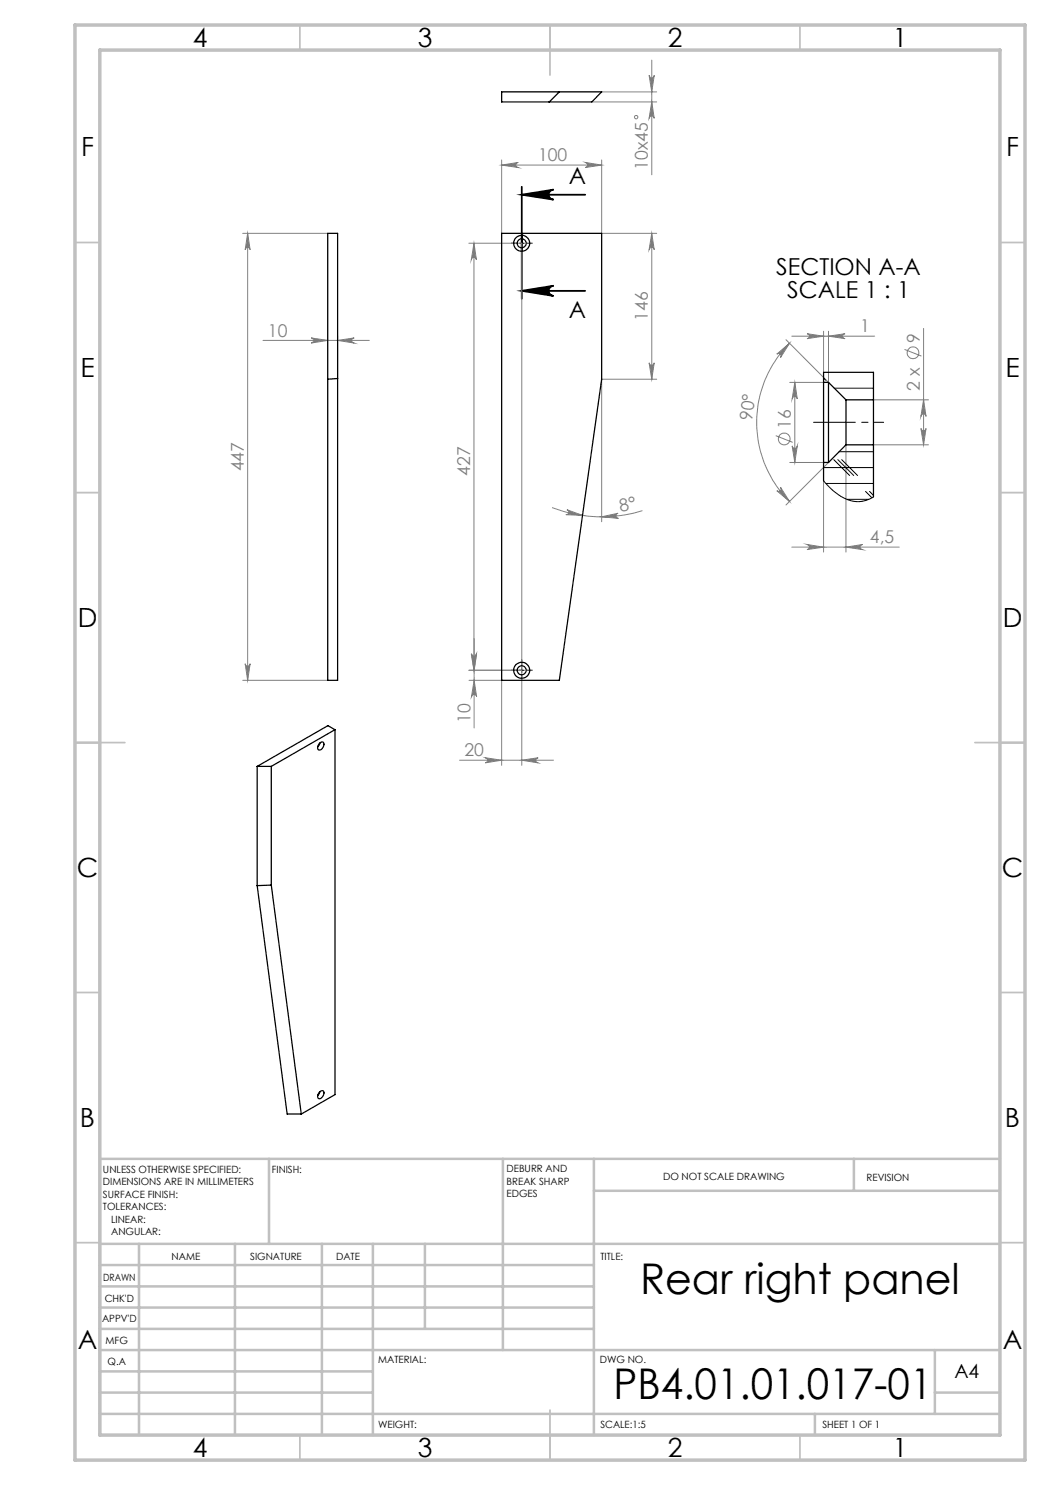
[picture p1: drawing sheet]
<svg xmlns="http://www.w3.org/2000/svg" width="210mm" height="297mm" viewBox="0 0 210 297" stroke-linecap="round" stroke-linejoin="round" font-family="sans-serif">
<g fill="none" stroke="#808080" stroke-width=".2">
<path d="M120.3 18.4h11M129.8 15.1a.51 .51 0 0 0 .5 .5 .51 .51 0 0 0 .5-.5l-.4 3.3zM130.4 12v23M100.3 33l3.3-.5a.51 .51 0 0 0-.5 .5 .51 .51 0 0 0 .5 .5zM100.3 32v14.7M100.3 33h20M117.1 32.5l3.2 .5-3.2 .5a.51 .51 0 0 0 .4-.5 .51 .51 0 0 0-.4-.5zM118.4 20.4h12.9M120.3 32v14.7h11M130.4 20.4l.4 3.3a.51 .51 0 0 0-.5-.5 .51 .51 0 0 0-.5 .5zM48.5 46.7h17M49.5 46.7l.5 3.2a.49 .49 0 0 0-.5-.4 .49 .49 0 0 0-.5 .4z"/>
<path d="M49.5 46.7v89.4M93.8 48.6h10.6v104.5M94.8 48.6v85.5M94.8 48.6l.5 3.4a.51 .51 0 0 0-.5-.5 .51 .51 0 0 0-.5 .5zM130.4 46.7l.4 3.2a.51 .51 0 0 0-.5-.4 .51 .51 0 0 0-.5 .4zM130.4 46.7v29.1M52.6 68.1h21.3M62.2 67.6l3.3 .5-3.3 .5a.51 .51 0 0 0 .5-.5 .51 .51 0 0 0-.5-.5zM67.5 67.1v8.6M67.5 68.1l3.3-.5a.51 .51 0 0 0-.5 .5 .51 .51 0 0 0 .5 .5zM129.8 72.6a.51 .51 0 0 0 .5 .4 .51 .51 0 0 0 .5-.4l-.4 3.2zM131.3 75.8h-11v28.5"/>
<path d="M155.4 70.8l2.5-2.2-1.8 2.9a.5 .5 0 0 0 0-.7 .5 .5 0 0 0-.7 0zM157.2 67.9l8.5 8.6M157.9 68.6a22.4 22.4 0 0 0 0 31.7M157.9 76.5h7.8M158.4 67.2h16.5M159 76.5l.5 3.3a.51 .51 0 0 0-.6-.5 .51 .51 0 0 0-.5 .5zM159 76.5v16M161.4 66.7l3.3 .5-3.3 .5a.49 .49 0 0 0 .5-.5 .49 .49 0 0 0-.5-.5zM164.7 66.2v8.3M165.7 66.2v10.3M165.7 67.2l3.3-.5a.49 .49 0 0 0-.5 .5 .49 .49 0 0 0 .5 .5zM174.7 80h11"/>
<path d="M180.9 69.9l3.4 1.3M184.7 80l.5 3.3a.51 .51 0 0 0-.5-.5 .51 .51 0 0 0-.5 .5zM184.7 65.7v23.3M155.2 87.1l3.3 1.4M155.4 98.1a.5 .5 0 0 0 .6 0 .5 .5 0 0 0 .1-.6l1.8 2.8zM157.9 92.5h7.8l-8.5 8.5M158.4 89.2a.51 .51 0 0 0 .5 .4 .51 .51 0 0 0 .6-.4l-.5 3.3zM164.7 96.2v14.2M169.2 89v21.4M174.7 89h11M184.2 85.7a.51 .51 0 0 0 .5 .5 .51 .51 0 0 0 .5-.5l-.5 3.3zM110.4 101.5a27.6 27.6 0 0 0 18.1 .6"/>
<path d="M113.4 101.9l3.1 1.2-3.3-.2a.51 .51 0 0 0 .6-.4 .51 .51 0 0 0-.4-.6zM120.3 103.4l3.3-.7a.51 .51 0 0 0-.4 .5 .51 .51 0 0 0 .5 .5zM158.4 109.4h21.4M161.4 108.9l3.3 .5-3.3 .5a.51 .51 0 0 0 .5-.5 .51 .51 0 0 0-.5-.5zM169.2 109.4l3.3-.5a.51 .51 0 0 0-.5 .5 .51 .51 0 0 0 .5 .5zM48.5 136.1h17M49 132.7a.49 .49 0 0 0 .5 .5 .49 .49 0 0 0 .5-.5l-.5 3.4zM93.8 136.1h6.5v17M94.3 130.8a.51 .51 0 0 0 .5 .4 .51 .51 0 0 0 .5-.4l-.5 3.3zM94.8 127.7v17.9M94.8 136.1l.5 3.2a.51 .51 0 0 0-.5-.4 .51 .51 0 0 0-.5 .4zM104.4 134.1h-10.6"/>
<path d="M91.9 152h18.8M97 151.5l3.3 .5-3.3 .6a.51 .51 0 0 0 .5-.5 .51 .51 0 0 0-.5-.6zM104.4 152l3.2-.5a.51 .51 0 0 0-.4 .6 .51 .51 0 0 0 .4 .5z"/>
<circle cx="127.2" cy="23.4" r=".33"/>
<circle cx="182.6" cy="70.6" r="1.18"/>
<circle cx="156.8" cy="87.8" r="1.18"/>
</g>
<path d="M104.4 38.9h12.7M104.4 37.4v22.4M104.4 38.9l6.3-1a1.01 1.01 0 0 0-1 1 1.01 1.01 0 0 0 1 1zM104.4 58.2h12.7M104.4 58.2l6.3-1.1a1.02 1.02 0 0 0-1 1.1 1.02 1.02 0 0 0 1 1z" fill="none" stroke="#000" stroke-width=".35"/>
<path d="M103.4 48.6h-1.1M104.4 47.6v-1.1M104.4 49.6v1.1M105.4 48.6h1.1M165.7 84.5h3.5M165.7 84.5h-3M103.4 134h-1.1M104.4 133v-1.1M104.4 135v1.1M105.4 134h1.1" fill="none" stroke="#000" stroke-width=".2" stroke-dasharray="15.2 1.3 1.3 1.3"/>
<path d="M176.7 84.5h-7.5" fill="none" stroke="#000" stroke-width=".2" stroke-dasharray="15.2 1.3 1.3 1.3" stroke-dashoffset="13.4"/>
<path d="M103.9 48.6h.9M104.4 48.2v1M103.9 134.1h.9M104.4 133.6v.9" fill="none" stroke="#000" stroke-width=".2"/>
<g fill="none" stroke="#c0c0c0" stroke-width=".35">
<path d="M60 5v5M110 5v10M160 5v5M15 48.5h5M200 48.5h5M15 98.5h5M200 98.5h5M15 148.5h10M195 148.5h10M15 198.5h5M200 198.5h5M15 248.5h5"/>
<path d="M200 248.5h5M60 287v5M110 282v10M160 287v5"/>
</g>
<g fill="none" stroke="#c0c0c0" stroke-width=".5">
<path d="M53.8 231.8v17M100.6 231.8v38.2M118.8 231.8v55.2M118.8 238.2h81.2M170.8 231.8v6.4M200 231.8h-180v55.2M20 248.8h180M20 257.3h98.8M20 253h98.8M27.8 248.8v38.2M47 248.8v38.2M64.4 248.8v38.2"/>
<path d="M74.6 248.8v38.2M85 248.8v17M20 265.8h98.8M20 261.5h98.8M20 278.5h54.6M20 274.3h54.6M20 270h180M187 278.5h13M187 270v12.8M20 282.8h180M163 282.8v4.2"/>
</g>
<path d="M15 5h190v287h-190zM20 10h180v277h-180z" fill="none" stroke="#c0c0c0" stroke-width=".7"/>
<path d="M104.4 38.9l6.3-1a1.01 1.01 0 0 0-1 1 1.01 1.01 0 0 0 1 1zM104.4 58.2l6.3-1.1a1.02 1.02 0 0 0-1 1.1 1.02 1.02 0 0 0 1 1z" fill="#000"/>
<g fill="#808080">
<path d="M100.3 33l3.3-.5a.51 .51 0 0 0-.5 .5 .51 .51 0 0 0 .5 .5zM117.1 32.5l3.2 .5-3.2 .5a.51 .51 0 0 0 .4-.5 .51 .51 0 0 0-.4-.5zM97 151.5l3.3 .5-3.3 .6a.51 .51 0 0 0 .5-.5 .51 .51 0 0 0-.5-.6zM104.4 152l3.2-.5a.51 .51 0 0 0-.4 .6 .51 .51 0 0 0 .4 .5z"/>
<path d="M67.5 68.1l3.3-.5a.51 .51 0 0 0-.5 .5 .51 .51 0 0 0 .5 .5zM62.2 67.6l3.3 .5-3.3 .5a.51 .51 0 0 0 .5-.5 .51 .51 0 0 0-.5-.5z"/>
<path d="M113.4 101.9l3.1 1.2-3.3-.2a.51 .51 0 0 0 .6-.4 .51 .51 0 0 0-.4-.6zM120.3 103.4l3.3-.7a.51 .51 0 0 0-.4 .5 .51 .51 0 0 0 .5 .5z"/>
<path d="M155.4 70.8l2.5-2.2-1.8 2.9a.5 .5 0 0 0 0-.7 .5 .5 0 0 0-.7 0zM155.4 98.1a.5 .5 0 0 0 .6 0 .5 .5 0 0 0 .1-.6l1.8 2.8z"/>
<path d="M130.4 20.4l.4 3.3a.51 .51 0 0 0-.5-.5 .51 .51 0 0 0-.5 .5zM129.8 15.1a.51 .51 0 0 0 .5 .5 .51 .51 0 0 0 .5-.5l-.4 3.3z"/>
<path d="M94.3 130.8a.51 .51 0 0 0 .5 .4 .51 .51 0 0 0 .5-.4l-.5 3.3zM94.8 48.6l.5 3.4a.51 .51 0 0 0-.5-.5 .51 .51 0 0 0-.5 .5z"/>
<path d="M158.4 89.2a.51 .51 0 0 0 .5 .4 .51 .51 0 0 0 .6-.4l-.5 3.3zM159 76.5l.5 3.3a.51 .51 0 0 0-.6-.5 .51 .51 0 0 0-.5 .5z"/>
<path d="M184.2 85.7a.51 .51 0 0 0 .5 .5 .51 .51 0 0 0 .5-.5l-.5 3.3zM184.7 80l.5 3.3a.51 .51 0 0 0-.5-.5 .51 .51 0 0 0-.5 .5z"/>
<path d="M94.8 136.1l.5 3.2a.51 .51 0 0 0-.5-.4 .51 .51 0 0 0-.5 .4zM94.3 130.8a.51 .51 0 0 0 .5 .4 .51 .51 0 0 0 .5-.4l-.5 3.3z"/>
<path d="M130.4 46.7l.4 3.2a.51 .51 0 0 0-.5-.4 .51 .51 0 0 0-.5 .4zM129.8 72.6a.51 .51 0 0 0 .5 .4 .51 .51 0 0 0 .5-.4l-.4 3.2zM49.5 46.7l.5 3.2a.49 .49 0 0 0-.5-.4 .49 .49 0 0 0-.5 .4zM49 132.7a.49 .49 0 0 0 .5 .5 .49 .49 0 0 0 .5-.5l-.5 3.4z"/>
<path d="M161.4 66.7l3.3 .5-3.3 .5a.49 .49 0 0 0 .5-.5 .49 .49 0 0 0-.5-.5zM165.7 67.2l3.3-.5a.49 .49 0 0 0-.5 .5 .49 .49 0 0 0 .5 .5zM161.4 108.9l3.3 .5-3.3 .5a.51 .51 0 0 0 .5-.5 .51 .51 0 0 0-.5-.5zM169.2 109.4l3.3-.5a.51 .51 0 0 0-.5 .5 .51 .51 0 0 0 .5 .5z"/>
</g>
<g fill="none" stroke="#000" stroke-width=".25">
<path d="M100.3 18.4h20l-1.9 2h-18.1zM111.9 18.4l-2 2M65.5 46.7h2v89.4h-2zM100.3 46.7h20v29.1l-8.4 60.3h-11.6zM67.5 75.7l-2 .1M164.7 76.5v16M164.7 76.5v-2h10v5.5M164.7 76.5h1M165.7 76.5v16M165.7 76.5l3.5 3.5M169.2 80v9M169.2 80h5.5"/>
<path d="M174.7 80v9M164.7 92.5v3.7M164.7 92.5h1M169.2 89h5.5M169.2 89l-3.5 3.5M174.7 89v10.4M51.4 153.3h2.9M51.4 153.3v23.8M54.3 153.3v23.7M63.8 148.8l.2-.2a.5 .5 0 0 1 .7-.1 .5 .5 0 0 1 0 .8 .69 .69 0 0 1-.4 .6 .69 .69 0 0 1-.7-.1v-.5zM64 148.6l-.5 .8M67 145.9l-1.4-.8-14.2 8.2"/>
<path d="M67 145.9l-12.7 7.4M67 145.9v73l-6.7 3.9M51.4 177.1l6 45.7h2.9M54.3 177l-2.9 .1M54.3 177l6 45.8M63.8 218.5l.2-.1a.5 .5 0 0 1 .7-.2 .5 .5 0 0 1 0 .8 .69 .69 0 0 1-.4 .6 .69 .69 0 0 1-.7 0v-.6zM64 218.3l-.5 .8"/>
<circle cx="104.3" cy="48.7" r="1.6"/>
<circle cx="104.3" cy="48.6" r=".9"/>
<circle cx="104.3" cy="134.1" r=".9"/>
<circle cx="104.3" cy="134" r="1.61"/>
</g>
<path d="M164.7 75.6l.5 .5M166.9 77.6h7.8M164.7 96.2l1.7 1.8 1.4 1.1 2.2 1 1.2 .2h1.3l1.3-.4 .9-.5M164.7 93.5h10M165.2 96.7h9.5M166.8 91.9l3.1 3.2M167.6 91.9l3.1 3.2M167.8 90.3h6.9M168.3 91.9l3.2 3.2M169.4 99.9h4.3M173.1 98.3l1.3 1.3M173.9 98.3l.8 .8" fill="none" stroke="#000" stroke-width=".2"/>
<g font-size="8.5">
<text x="128" y="258.8">Rear right panel</text>
<text x="122.7" y="279.7">PB4.01.01.017-01</text>
</g>
<g font-size="5.3">
<text x="38.5" y="9.5">4</text>
<text x="83.5" y="9.5">3</text>
<text x="133.6" y="9.5">2</text>
<text x="178.6" y="9.5">1</text>
<text x="16.2" y="31.3">F</text>
<text x="201.2" y="31.3">F</text>
<text x="16.1" y="75.5">E</text>
<text x="201.1" y="75.5">E</text>
<text x="15.5" y="125.5">D</text>
<text x="200.5" y="125.5">D</text>
<text x="15.4" y="175.5">C</text>
<text x="200.4" y="175.5">C</text>
<text x="16" y="225.5">B</text>
<text x="201" y="225.5">B</text>
<text x="15.5" y="269.8">A</text>
<text x="200.5" y="269.8">A</text>
<text x="38.5" y="291.5">4</text>
<text x="83.5" y="291.5">3</text>
<text x="133.6" y="291.5">2</text>
<text x="178.6" y="291.5">1</text>
</g>
<g font-size="4.7">
<text x="113.8" y="36.8">A</text>
<text x="155.3" y="55.1">SECTION A-A</text>
<text x="157.4" y="59.6">SCALE 1 : 1</text>
<text x="113.8" y="63.5">A</text>
</g>
<text font-size="3.9" x="190.9" y="275.5">A4</text>
<g font-size="3.5" fill="#808080">
<text x="107.6" y="32.2">100</text>
<text x="129.6" y="34" transform="rotate(-90 129.6 34)">10x45</text>
<text x="129.6" y="64.2" transform="rotate(-90 129.6 64.2)">146</text>
<text x="53.6" y="67.3">10</text>
<text x="172" y="66.5">1</text>
<text x="184" y="68.6" transform="rotate(-90 184 68.6)">9</text>
<text x="184" y="78.2" transform="rotate(-90 184 78.2)">2 x</text>
<text x="150.4" y="84.2" transform="rotate(-83 150.4 84.2)">90°</text>
<text x="158.2" y="85.8" transform="rotate(-90 158.2 85.8)">16</text>
<text x="48.8" y="94.3" transform="rotate(-90 48.8 94.3)">447</text>
<text x="94" y="95.2" transform="rotate(-90 94 95.2)">427</text>
<text x="124.1" y="102.4" transform="rotate(-12 124.1 102.4)">8°</text>
<text x="174" y="108.6">4,5</text>
<text x="94.1" y="144.6" transform="rotate(-90 94.1 144.6)">10</text>
<text x="92.9" y="151.3">20</text>
</g>
<g font-size="2">
<text x="20.6" y="234.6">UNLESS OTHERWISE SPECIFIED:</text>
<text x="20.6" y="237.1">DIMENSIONS ARE IN MILLIMETERS</text>
<text x="20.6" y="239.6">SURFACE FINISH:</text>
<text x="54.4" y="234.6">FINISH:</text>
<text x="101.3" y="234.5">DEBURR AND</text>
<text x="101.3" y="237">BREAK SHARP</text>
<text x="101.3" y="239.5">EDGES</text>
<text x="132.6" y="236">DO NOT SCALE DRAWING</text>
<text x="173.3" y="236.2">REVISION</text>
<text x="20.6" y="242.1">TOLERANCES:</text>
<text x="22.2" y="244.6">LINEAR:</text>
<text x="22.2" y="247.1">ANGULAR:</text>
<text x="34.3" y="252">NAME</text>
<text x="50" y="251.9">SIGNATURE</text>
<text x="67.2" y="251.9">DATE</text>
<text x="120.1" y="251.9">TITLE:</text>
<text x="20.6" y="256.1">DRAWN</text>
<text x="20.9" y="260.3">CHK'D</text>
<text x="20.4" y="264.4">APPV'D</text>
<text x="21.1" y="268.8">MFG</text>
<text x="21.5" y="273">Q.A</text>
<text x="75.6" y="272.5">MATERIAL:</text>
<text x="120" y="272.5">DWG NO.</text>
<text x="75.6" y="285.5">WEIGHT:</text>
<text x="120.1" y="285.6">SCALE:1:5</text>
<text x="164.5" y="285.6">SHEET 1 OF 1</text>
</g>
</svg>
